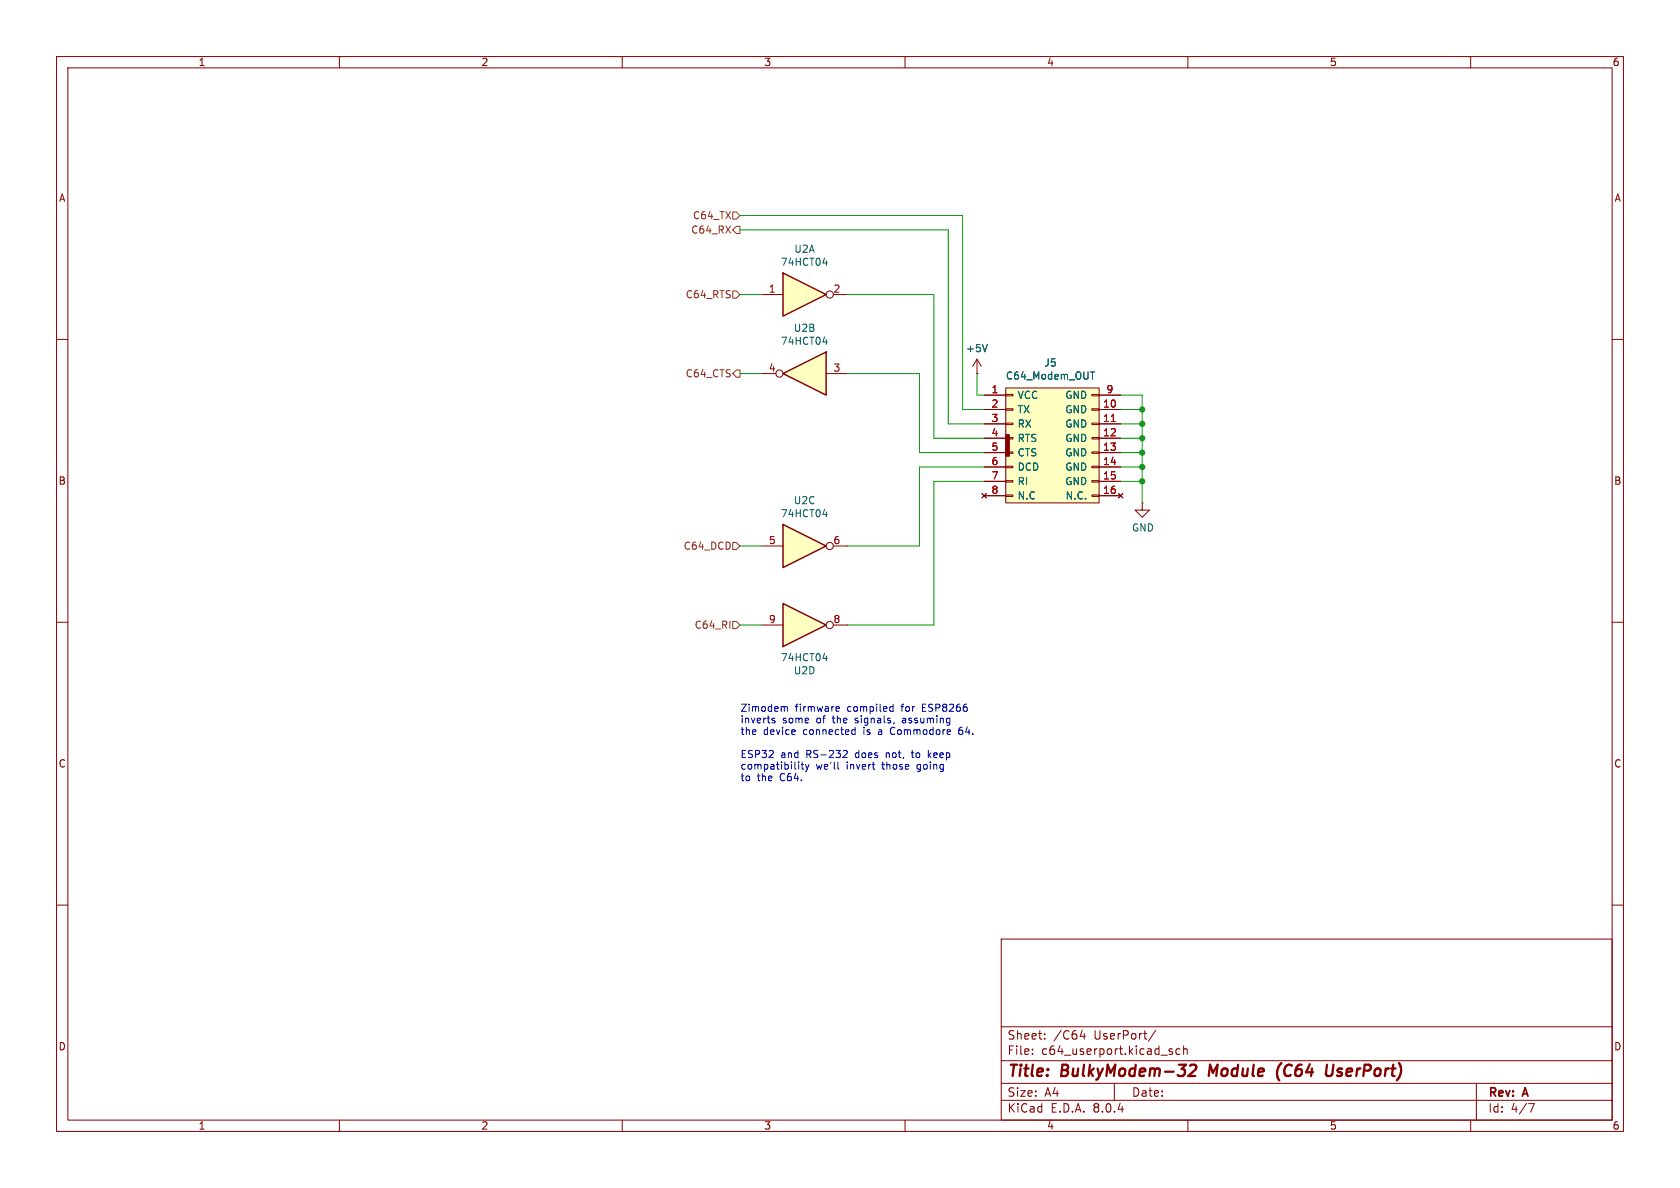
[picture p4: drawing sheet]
<svg xmlns="http://www.w3.org/2000/svg" width="297mm" height="210mm" viewBox="0 0 297 210" stroke-linecap="round" stroke-linejoin="round" font-family="sans-serif">
<g fill="none" stroke="#840000" stroke-width=".18">
<path d="M10 10h277v190h-277zM12 12h273v186h-273zM60 10v2M110 10v2M160 10v2M210 10v2M260 10v2M10 60h2M285 60h2M201.9 88.9v1.3h1.3l-1.3 1.2-1.2-1.2h1.2M201.9 88.9h.1M10 110h2"/>
<path d="M285 110h2M10 160h2M285 160h2M177 166h108v32h-108zM60 198v2M110 198v2M160 198v2M177 194.5h108M177 191.5h108M177 187.5h108M177 181.5h108M182.5 186.3v.1"/>
<path d="M182.5 185.5v.1M184.7 183.6v.1M184.7 182.8v.1M191.3 182.1l-.3 1.1h.9M191.7 182.7v1M197 191.5v3M204.3 182.1l-1.3 2M206.7 185.7l.6 .4-.2 .3-.4-.1M207.2 185.5l-.3-.1-.2 .2M208.6 185.5l-.4-.1-.3 .3v.4l.1 .2h.6M209.2 185.5l.3-.1 .3 .1 .1 .9M209.2 184.9v1.5"/>
<path d="M210 198v2M260 198v2M261 191.5v6.5M270.2 195.1h1l-.6 1.5"/>
</g>
<path d="M210.4 188.4l.3-.2h.5a.45 .45 0 0 1 .3 .6l-.2 .3-1.2 1.1h1.2M213.9 188.2l-.2 2M226.5 187.9a2.35 2.35 0 0 0-.3 3.1M234.6 188.2l-.2 1.6M235.7 188.2l-.2 1.6a.64 .64 0 0 1-1 .2" fill="none" stroke="#840000" stroke-width=".4"/>
<path d="M177.8 68.6h16.5v20.3h-16.5z" fill="#ffffc2"/>
<path d="M177.8 76.8h.6v3.8h-.6z" fill="#840000" stroke="#840000" stroke-width=".18"/>
<g fill="none" stroke="#840000" stroke-width=".18">
<path d="M172.7 66h.1M172.7 63.5l-.7 1.3M172.7 63.5v2.5M172.7 63.5l.8 1.3M174 69.9h3.8M174 72.4h3.8M174 74.9h3.8M174 77.5h3.8M177.8 68.6h16.5v20.3h-16.5zM177.8 79.9h1.3v.2h-1.3zM177.8 77.3h1.3v.3h-1.3zM177.8 74.8h1.3v.3h-1.3z"/>
<path d="M177.8 72.3h1.3v.2h-1.3zM177.8 69.7h1.3v.3h-1.3zM193 79.9h1.3v.2h-1.3zM193 77.3h1.3v.3h-1.3zM193 74.8h1.3v.3h-1.3zM193 72.3h1.3v.2h-1.3zM193 69.7h1.3v.3h-1.3zM194.3 69.9h3.8M194.3 72.4h3.8M194.3 74.9h3.8M194.3 77.5h3.8M173.6 87.2l.8 .8"/>
<path d="M174 80h3.8M174 82.6h3.8M174 85.1h3.8M174 87.6h3.8M174.4 87.2l-.8 .8M177.8 87.5h1.3v.3h-1.3zM177.8 85h1.3v.2h-1.3zM177.8 82.4h1.3v.3h-1.3zM193 87.5h1.3v.3h-1.3zM193 85h1.3v.2h-1.3zM193 82.4h1.3v.3h-1.3zM194.3 80h3.8"/>
<path d="M194.3 82.6h3.8M194.3 85.1h3.8M194.3 87.6h3.8M197.7 87.2l.8 .8M198.5 87.2l-.8 .8"/>
</g>
<path d="M196.5 74.5h.7" fill="none" stroke="#a90000" stroke-width=".18"/>
<path d="M174.5 60.9l-.4 1.3M192.8 65.8h.7" fill="none" stroke="#006464" stroke-width=".18"/>
<path d="M138.4 66l7.6-3.8v7.7z" fill="#ffffc2"/>
<path d="M138.4 66l7.6-3.8v7.7z" fill="none" stroke="#840000" stroke-width=".25"/>
<g fill="none" stroke="#840000" stroke-width=".18">
<path d="M134.6 66h2.6M146 66h3.9"/>
<circle cx="137.8" cy="66" r=".63"/>
</g>
<path d="M145.5 60.5h.8M146.1 60v.9" fill="none" stroke="#006464" stroke-width=".18"/>
<path d="M138.4 48.3l7.6 3.8-7.6 3.8z" fill="#ffffc2"/>
<path d="M138.4 48.3l7.6 3.8-7.6 3.8z" fill="none" stroke="#840000" stroke-width=".25"/>
<g fill="none" stroke="#840000" stroke-width=".18">
<path d="M134.6 52.1h3.8M147.3 52.1h2.6"/>
<circle cx="146.7" cy="52.1" r=".63"/>
</g>
<path d="M145.5 46.5h.8M146.1 46.1v.8" fill="none" stroke="#006464" stroke-width=".18"/>
<path d="M138.4 106.7l7.6 3.8-7.6 3.8z" fill="#ffffc2"/>
<path d="M138.4 106.7l7.6 3.8-7.6 3.8z" fill="none" stroke="#840000" stroke-width=".25"/>
<g fill="none" stroke="#840000" stroke-width=".18">
<path d="M134.6 110.5h3.8M147.3 110.5h2.6"/>
<circle cx="146.7" cy="110.5" r=".63"/>
</g>
<path d="M145.5 116.4h.8M146.1 116v.8" fill="none" stroke="#006464" stroke-width=".18"/>
<path d="M138.4 92.7l7.6 3.8-7.6 3.8z" fill="#ffffc2"/>
<path d="M138.4 92.7l7.6 3.8-7.6 3.8z" fill="none" stroke="#840000" stroke-width=".25"/>
<g fill="none" stroke="#840000" stroke-width=".18">
<path d="M172.7 66h.1M174 69.9h3.8M174 72.4h3.8M174 74.9h3.8M174 77.5h3.8M194.3 69.9h3.8M194.3 72.4h3.8M194.3 74.9h3.8M194.3 77.5h3.8M134.6 96.5h3.8M147.3 96.5h2.6M173.6 87.2l.8 .8"/>
<path d="M174 80h3.8M174 82.6h3.8M174 85.1h3.8M174 87.6h3.8M174.4 87.2l-.8 .8M194.3 80h3.8M194.3 82.6h3.8M194.3 85.1h3.8M194.3 87.6h3.8M197.7 87.2l.8 .8M198.5 87.2l-.8 .8"/>
<circle cx="146.7" cy="96.5" r=".63"/>
</g>
<path d="M174.5 60.9l-.4 1.3M192.8 65.8h.7M145.5 90.9h.8M146.1 90.5v.9" fill="none" stroke="#006464" stroke-width=".18"/>
<path d="M129.5 37.5h.7l.6 .6-.6 .6h-.7zM129.5 51.4h.7l.6 .7-.6 .6h-.7zM130.2 40h.6v1.3h-.6l-.7-.7zM130.2 65.4h.6v1.3h-.6l-.7-.7zM129.5 95.9h.7l.6 .6-.6 .7h-.7zM129.5 109.9h.7l.6 .6-.6 .6h-.7z" fill="none" stroke="#725600" stroke-width=".18"/>
<g fill="none" stroke="#0000c2" stroke-width=".18">
<path d="M136.5 127.3l.5 .1v.2l-.2 .2-.3-.1M136.5 127h.5M138.7 125.1l.1-.2 .3 .1 .1 .7M141.2 134.7v.1M141.2 135.1v.9M141.6 135.1h.5M141.8 134.7v1.1l.3 .2M142.4 135.1l.3 .9M142.7 136l-.3 .4M143 135.1l-.3 .9M147.8 125l.4-.1 .2 .3-.6 .1M147.8 125.7h.5"/>
<path d="M148.1 134.7v1.1l.2 .2M149.1 132.7h.4l.3 .3-.8 .9h.8M150.7 129.8h.5M150.7 129.1h.5M151.2 128.6v1.2M157.4 125h.5M157.4 125.7h.5M157.5 128.9l-.1 .4 .2 .5M157.9 124.5v1.2M159.7 126.9l-.1 .1M159.7 127.3l-.2 .2 .2 .3M161.1 133.1h.5"/>
<path d="M161.3 132.7v1.2M164.1 132.7v1.2M164.2 133.4l.4 .5M164.6 133.1l-.5 .5M169.9 128.6h-.2a.86 .86 0 0 0 0 1.2h.3M170 129.1h-.3l-.2 .2"/>
</g>
<g fill="none" stroke="#009600" stroke-width=".18">
<path d="M130.8 38.1h39.4v34.3h3.8M130.8 40.6h36.8v34.3h6.4M130.8 52.1h3.8M149.9 52.1h15.2v25.4h8.9M130.8 66h3.8M149.9 66h12.7v14h11.4M172.7 66v3.9h1.3M198.1 69.9h3.8v19M198.1 72.4h3.8M198.1 77.5h3.8M198.1 74.9h3.8M130.8 96.5h3.8"/>
<path d="M174 85.1h-8.9v25.4h-15.2M174 82.6h-11.4v13.9h-12.7M198.1 85.1h3.8M198.1 82.6h3.8M198.1 80h3.8M130.8 110.5h3.8"/>
</g>
<path d="M196.5 74.5h.7" fill="none" stroke="#a90000" stroke-width=".18"/>
<g fill="#009600" stroke="#009600" stroke-width=".18">
<circle cx="201.9" cy="80" r=".46"/>
<circle cx="201.9" cy="82.6" r=".46"/>
<circle cx="201.9" cy="74.9" r=".46"/>
<circle cx="201.9" cy="77.5" r=".46"/>
<circle cx="201.9" cy="72.4" r=".46"/>
<circle cx="201.9" cy="85.1" r=".46"/>
</g>
<g font-size="2.8" fill="#840000">
<text x="178" y="190.9">Title:</text>
<text x="187.7" y="190.9">BulkyModem-32</text>
<text x="214.6" y="190.9">Module</text>
<text x="227.4" y="190.9">(C64</text>
<text x="236.8" y="190.9">UserPort)</text>
</g>
<g font-size="2.1" fill="#840000">
<text x="178" y="184">Sheet:</text>
<text x="186.2" y="184">/C64</text>
<text x="193.5" y="184">UserPort/</text>
<text x="178" y="186.7">File:</text>
<text x="184.1" y="186.7">c64_userport.kicad_sch</text>
<text x="178" y="196.9">KiCad</text>
<text x="178" y="194.1">Size:</text>
<text x="184.7" y="194.1">A4</text>
<text x="185.7" y="196.9">E.D.A.</text>
<text x="193.3" y="196.9">8.0.4</text>
<text x="200" y="194.1">Date:</text>
<text x="263" y="194.3">Rev:</text>
<text x="263" y="196.9">Id:</text>
<text x="267.1" y="196.9">4/7</text>
<text x="269.4" y="194.3">A</text>
</g>
<g font-size="1.8" fill="#840000">
<text x="35" y="11.9">1</text>
<text x="85" y="11.9">2</text>
<text x="135" y="11.9">3</text>
<text x="185" y="11.9">4</text>
<text x="235" y="11.9">5</text>
<text x="285" y="11.9">6</text>
<text x="10.3" y="35.9">A</text>
<text x="285.3" y="35.9">A</text>
<text x="10.3" y="85.9">B</text>
<text x="285.3" y="85.9">B</text>
<text x="10.3" y="135.9">C</text>
<text x="285.3" y="135.9">C</text>
<text x="10.3" y="185.9">D</text>
<text x="285.3" y="185.9">D</text>
<text x="35" y="199.9">1</text>
<text x="85" y="199.9">2</text>
<text x="135" y="199.9">3</text>
<text x="185" y="199.9">4</text>
<text x="235" y="199.9">5</text>
<text x="285" y="199.9">6</text>
</g>
<g font-size="1.8" fill="#725600">
<text x="122.1" y="41.5">C64_RX</text>
<text x="122.4" y="39">C64_TX</text>
<text x="121.1" y="52.9">C64_RTS</text>
<text x="121.1" y="66.9">C64_CTS</text>
<text x="120.8" y="97.4">C64_DCD</text>
<text x="122.7" y="111.4">C64_RI</text>
</g>
<g font-size="1.8" fill="#006464">
<text x="137.9" y="47.2">74HCT04</text>
<text x="140.3" y="44.9">U2A</text>
<text x="140.2" y="58.9">U2B</text>
<text x="137.9" y="61.2">74HCT04</text>
<text x="170.7" y="62.5">+5V</text>
<text x="184.5" y="65">J5</text>
<text x="177.7" y="67.3">C64_Modem_OUT</text>
<text x="179.8" y="70.7">VCC</text>
<text x="188.2" y="70.7">GND</text>
<text x="179.8" y="73.3">TX</text>
<text x="179.8" y="75.8">RX</text>
<text x="188.2" y="73.3">GND</text>
<text x="188.2" y="75.8">GND</text>
<text x="179.8" y="78.3">RTS</text>
<text x="179.8" y="80.9">CTS</text>
<text x="179.8" y="83.4">DCD</text>
<text x="188.2" y="78.3">GND</text>
<text x="188.2" y="80.9">GND</text>
<text x="188.2" y="83.4">GND</text>
<text x="140.2" y="89.3">U2C</text>
<text x="179.8" y="86">RI</text>
<text x="179.8" y="88.5">N.C</text>
<text x="188.2" y="86">GND</text>
<text x="188.3" y="88.5">N.C.</text>
<text x="137.9" y="91.6">74HCT04</text>
<text x="200" y="94.2">GND</text>
<text x="137.9" y="117.1">74HCT04</text>
<text x="140.2" y="119.4">U2D</text>
</g>
<g font-size="1.8" fill="#a90000">
<text x="135.8" y="51.8">1</text>
<text x="147.2" y="51.8">2</text>
<text x="135.8" y="65.8">4</text>
<text x="147.2" y="65.8">3</text>
<text x="175.2" y="69.6">1</text>
<text x="195.5" y="69.6">9</text>
<text x="175.2" y="72.1">2</text>
<text x="175.2" y="74.7">3</text>
<text x="175.2" y="77.2">4</text>
<text x="194.9" y="72.1">10</text>
<text x="194.9" y="74.7">11</text>
<text x="194.9" y="77.2">12</text>
<text x="175.2" y="79.8">5</text>
<text x="175.2" y="82.3">6</text>
<text x="194.9" y="79.8">13</text>
<text x="194.9" y="82.3">14</text>
<text x="175.2" y="84.8">7</text>
<text x="175.2" y="87.4">8</text>
<text x="194.9" y="84.8">15</text>
<text x="194.9" y="87.4">16</text>
<text x="135.8" y="96.3">5</text>
<text x="147.2" y="96.3">6</text>
<text x="135.8" y="110.2">9</text>
<text x="147.2" y="110.2">8</text>
</g>
<g font-size="1.8" fill="#0000c2">
<text x="130.8" y="125.9">Zimodem</text>
<text x="140.6" y="125.9">firmware</text>
<text x="149.9" y="125.9">compiled</text>
<text x="159.7" y="125.9">for</text>
<text x="163.5" y="125.9">ESP8266</text>
<text x="130.8" y="128">inverts</text>
<text x="130.8" y="130">the</text>
<text x="134.9" y="130">device</text>
<text x="138.3" y="128">some</text>
<text x="142.1" y="130">connected</text>
<text x="144.5" y="128">of</text>
<text x="147.5" y="128">the</text>
<text x="151.6" y="128">signals,</text>
<text x="152.9" y="130">is</text>
<text x="155.8" y="130">a</text>
<text x="158.1" y="130">Commodore</text>
<text x="160.2" y="128">assuming</text>
<text x="170.4" y="130">64.</text>
<text x="130.8" y="134.1">ESP32</text>
<text x="130.8" y="136.1">compatibility</text>
<text x="138" y="134.1">and</text>
<text x="142.6" y="134.1">RS-232</text>
<text x="144.3" y="136.1">we'll</text>
<text x="149.8" y="136.1">invert</text>
<text x="151.5" y="134.1">does</text>
<text x="156.3" y="136.1">those</text>
<text x="157.1" y="134.1">not,</text>
<text x="161.9" y="134.1">to</text>
<text x="162.6" y="136.1">going</text>
<text x="164.9" y="134.1">keep</text>
<text x="130.8" y="138.2">to</text>
<text x="133.9" y="138.2">the</text>
<text x="138" y="138.2">C64.</text>
</g>
</svg>
